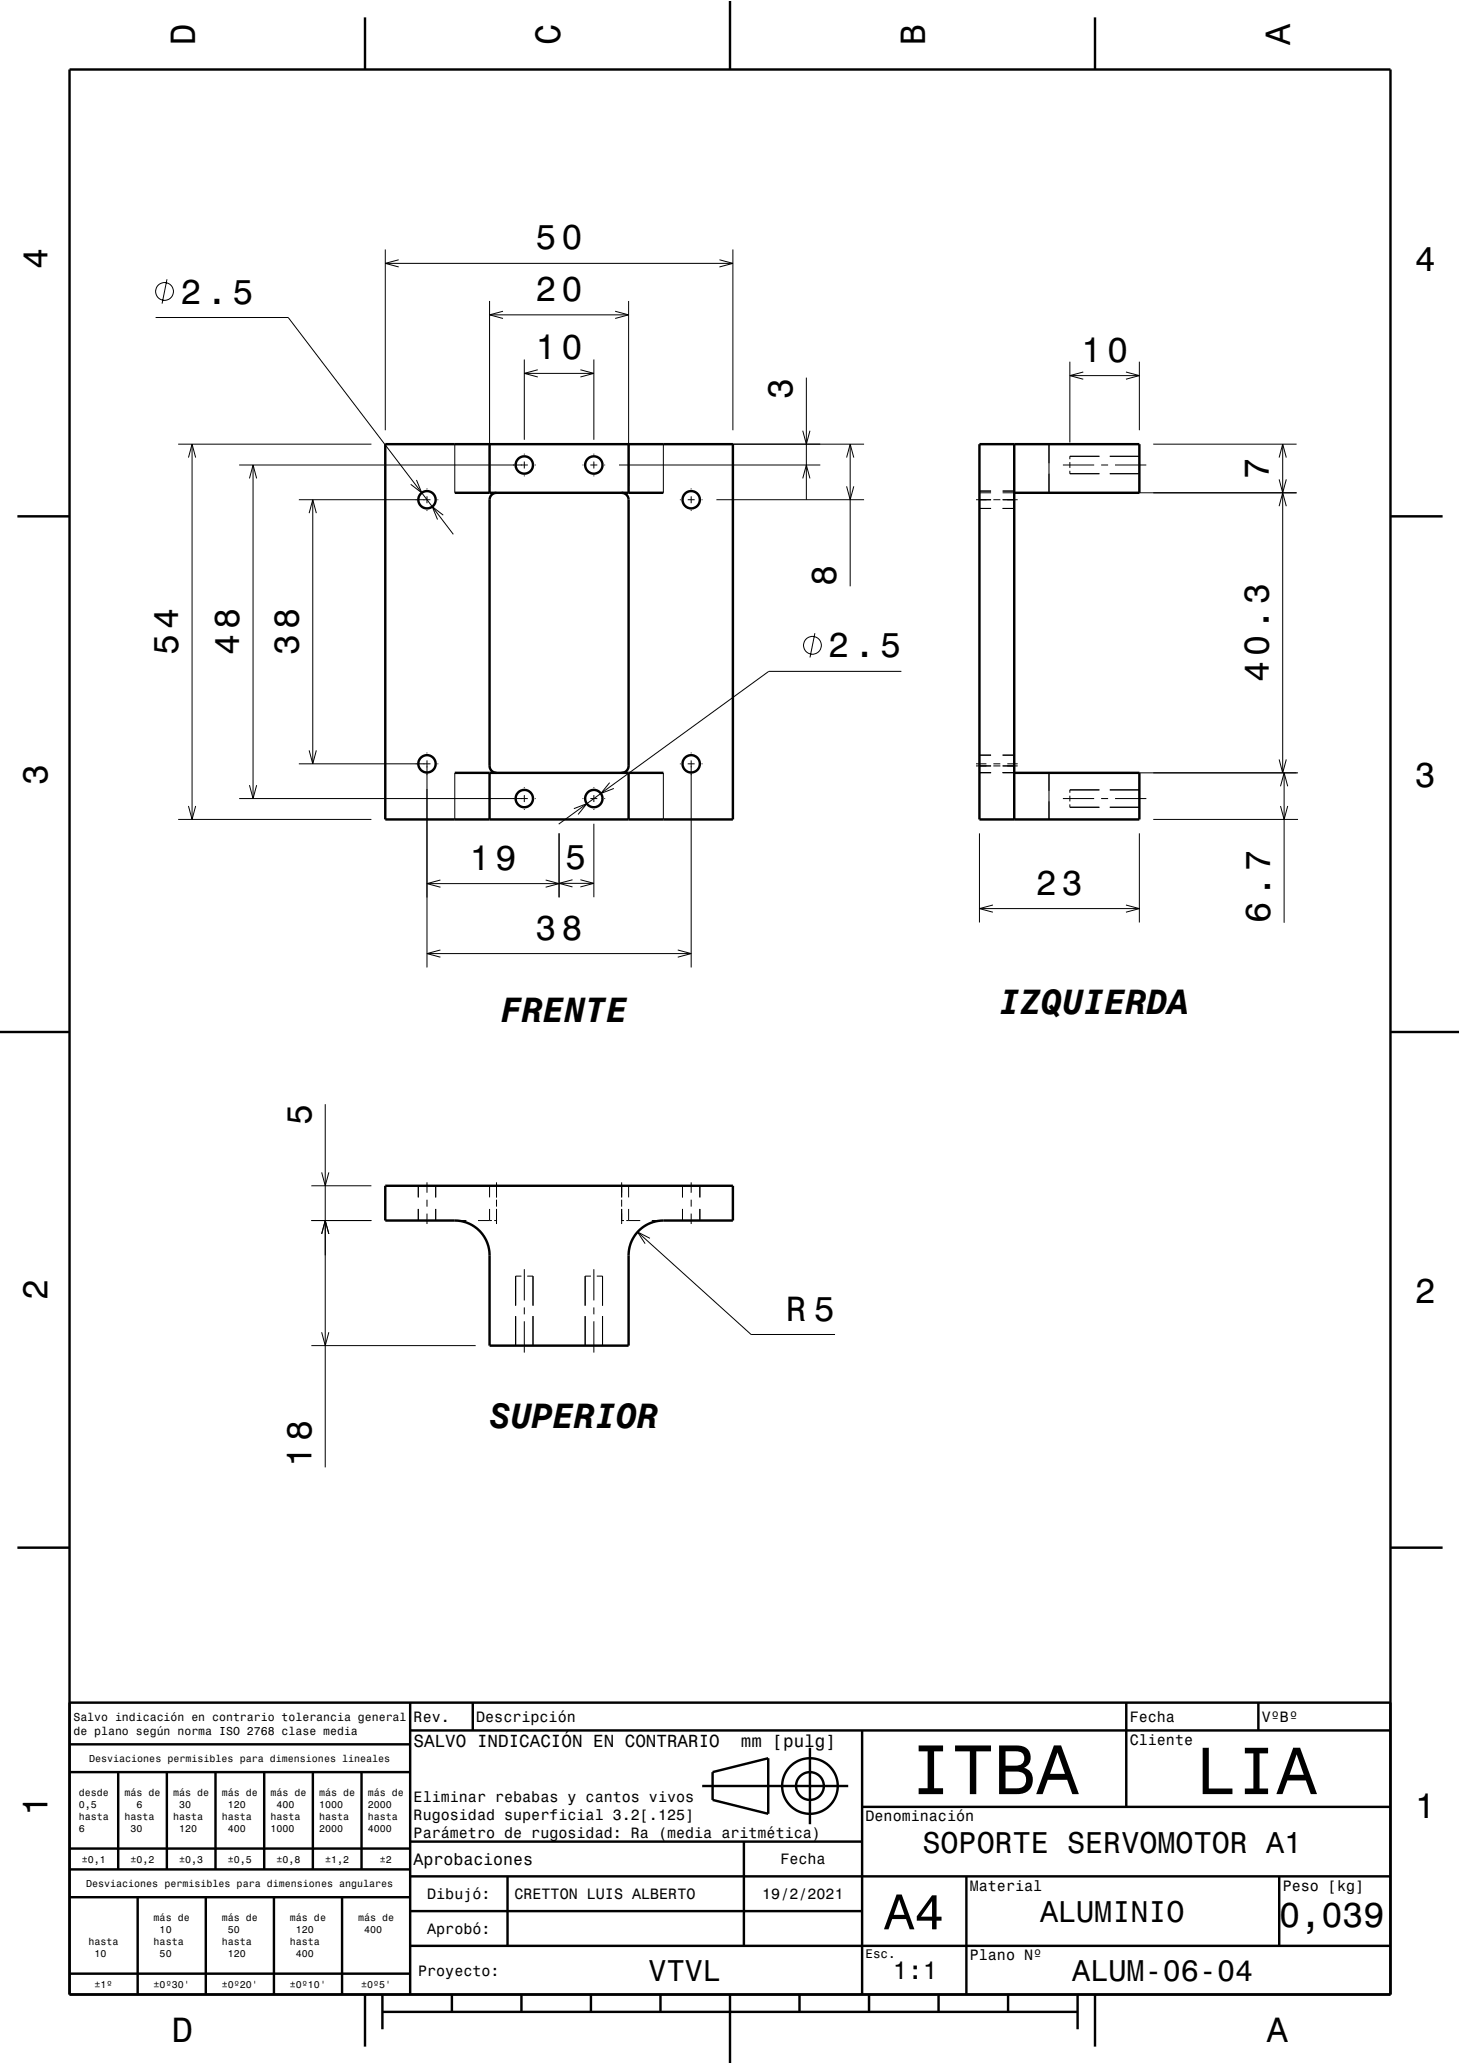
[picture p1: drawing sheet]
<svg xmlns="http://www.w3.org/2000/svg" width="210mm" height="297mm" viewBox="0 0 210 297" stroke-linecap="round" stroke-linejoin="round" font-family="sans-serif">
<g fill="none" stroke="#000" stroke-width=".14">
<path d="M55.4 35.9v26M55.4 37.9h50M57.3 37.4l-1.9 .5 1.9 .5M103.5 37.4l1.9 .5-1.9 .5M105.4 35.9v26M22.4 45.7h19.1l23.7 31.2M24 40.2l-.7 3.5M70.4 43.3v26.6M70.4 45.3h20M72.3 44.8l-1.9 .5 1.9 .5M75.4 51.7v11.6M75.4 53.7h10"/>
<path d="M77.4 53.2l-2 .5 2 .5M83.5 53.2l1.9 .5-1.9 .5M85.4 51.7v11.6M88.5 44.8l1.9 .5-1.9 .5M90.4 43.3v26.6M116 54.3v17.6M153.9 52v11.7M153.9 54h10M155.8 53.5l-1.9 .5 1.9 .6M162 53.5l1.9 .5-1.9 .6M163.9 52v9.9M25.6 63.9h27.8"/>
<path d="M27.1 65.8l.5-1.9 .5 1.9M27.6 63.9v54M34.4 66.9h41.5M35.9 68.8l.5-1.9 .5 1.9M36.4 66.9v48M43 71.9h18.9M44.5 73.8l.5-1.9 .5 1.9M45 71.9v38M59.9 69.1l.8 1.8-1.6-1.2M61.4 70.3v.1M61.4 71.4v1M61.4 73.4v.1"/>
<path d="M62.9 71.9h.1M63.8 74.1l-1.6-1.2 .7 1.9M65.4 63.9v7M75.4 65.3v.1M75.4 66.4v1M75.4 68.4v.1M76.9 66.9h.1M83.8 66.9h.1M84.9 66.9h1M85.4 65.3v.1M85.4 66.4v1M85.4 68.4v.1"/>
<path d="M86.9 66.9h.1M89 63.9h35.3M89 66.9h29M95.4 63.9v7M97.8 71.9h.1M98.9 71.9h1M99.4 70.3v.1M99.4 71.4v1M99.4 73.4v.1M100.9 71.9h.1M103 71.9h21.3M115.5 68.8l.5-1.9 .5 1.9"/>
<path d="M115.5 62l.5 1.9 .5-1.9M121.8 70l.5 1.9 .5-1.9M121.8 65.8l.5-1.9 .5 1.9M122.3 63.9v20.5M140.4 71.9h2.2M140.9 70.9h1.7M140.9 73.2h1.7M140.9 70.7h1.7M142.9 71.9h1M144.2 71.9h2.2M144.2 70.9h1.7M144.2 73.2h1.7"/>
<path d="M144.2 70.7h1.7M150.9 63.9v7M152.9 66.9h4.5M152.9 70.9h33.6M153.9 66.5v.8M153.9 67.7v.5h4.2M158.1 65.7h-4.2v.4M158.4 66.9h1M159.6 65.7h4.3M159.6 68.2h4.3M160.4 66.9h4.5M165.9 63.9h20.6"/>
<path d="M184 72.8l.5-1.9 .5 1.9M184 69l.5 1.9 .5-1.9M184 65.8l.5-1.9 .5 1.9M184.5 63.9v47.3M117.2 91.1l-.7 3.5M129.6 96.6h-19l-30.2 22M25.6 117.9h27.8M27.1 116l.5 1.9 .5-1.9M34.4 114.9h41.5M35.9 113l.5 1.9 .5-1.9M43 109.9h18.9M44.5 108l.5 1.9 .5-1.9"/>
<path d="M61.4 108.3v.1M61.4 109.4v29.8M62.9 109.9h.1M65.4 111.2v6.7M75.4 113.3v.1M75.4 114.4v1M75.4 116.4v.1M76.9 114.9h.1M80.4 119.9v9.2M82.5 116.4l1.9-.8-1.3 1.6M83.8 114.9h.1M84.9 114.9h1"/>
<path d="M85.4 113.3v.1M85.4 114.4v1M85.4 116.4v.1M85.4 118.5v10.6M86.9 114.9h.1M87.7 112.6l-1.3 1.6 1.9-.7M95.4 111.2v6.7M97.8 109.9h.1M98.9 109.9h1M99.4 108.3v.1M99.4 109.4v29.8M100.9 109.9h.1"/>
<path d="M140.4 109.9h1.5M140.4 110.2h2.2M140.9 111.2h1.7M140.9 119.9v12.8M140.9 108.7h1.7M142.9 109.9h1M142.9 110.2h1M144.2 111.2h1.7M144.2 110.2h2.2M144.2 108.7h1.7M144.9 109.9h1.5M150.9 111.2v6.7"/>
<path d="M152.9 114.9h4.5M152.9 111.2h33.8M153.9 114.5v.8M153.9 115.7v.5h4.2M158.1 113.7h-4.2v.4M158.4 114.9h1M159.6 113.7h4.3M159.6 116.2h4.3M160.4 114.9h4.5M163.9 119.9v12.8M165.9 117.9h20.8M184 109.3l.5 1.9 .5-1.9"/>
<path d="M184.2 116l.5 1.9 .5-1.9M184.2 113.1l.5-1.9 .5 1.9M184.7 111.2v21.6M61.4 137.2h38M61.4 127.1h19M63.3 136.7l-1.9 .5 1.9 .5M63.3 126.6l-1.9 .5 1.9 .6M78.5 126.6l1.9 .5-1.9 .6M80.4 127.1h5M82.3 126.6l-1.9 .5 1.9 .5M83.5 126.6l1.9 .5-1.9 .5M97.5 136.7l1.9 .5-1.9 .5"/>
<path d="M140.9 130.7h23M142.8 130.2l-1.9 .5 1.9 .6M162 130.2l1.9 .5-1.9 .6M46.8 158.9v52.3M44.8 175.6h8.6M44.8 170.6h8.6M46.3 177.6l.5-2 .5 2M46.3 168.7l.5 1.9 .5-1.9M60.2 170.6v1.7M60.2 174v1.6M61.4 170.1v1.5M61.4 172.6v1"/>
<path d="M61.4 174.6v1.5M62.7 170.6v1.7M62.7 174v1.6M65.4 175.6h1.7M68.7 175.6h2M70.4 170.6v1.7M70.4 174v1.6M71.1 175.6h.3M71.4 170.1v2.2M71.4 172.6v1M71.4 174v2.1M89.4 175.6h.4"/>
<path d="M89.4 170.1v2.2M89.4 172.6v1M89.4 174v2.1M90.1 175.6h2M90.4 170.6v1.7M90.4 174v1.6M91.7 177.3l16.3 14.7h12.1M93.5 178.2l-1.8-.9 1.1 1.7M93.8 175.6h1.6M98.2 170.6v1.7M98.2 174v1.6M99.4 170.1v1.5"/>
<path d="M99.4 172.6v1M99.4 174.6v1.5M100.7 170.6v1.7M100.7 174v1.6M44.8 193.6h23.6M46.3 191.7l.5 1.9 .5-1.9M74.2 189.4v4.2M75 183.6h-.8v4.3M75.4 182.6v4.5M75.4 188.1v1M75.4 190.1v4.5M75.8 183.6h.9v4.3"/>
<path d="M76.7 189.4v4.2M84.2 189.4v4.2M85 183.6h-.8v4.3M85.4 182.6v4.5M85.4 188.1v1M85.4 190.1v4.5M85.8 183.6h.9v4.3M86.7 189.4v4.2"/>
<circle cx="23.7" cy="41.9" r="1.28"/>
<circle cx="116.9" cy="92.9" r="1.28"/>
</g>
<g fill="none" stroke="#000" stroke-width=".35">
<path d="M10 10h190v277h-190zM52.5 2.5v7.5M105 0v10M157.5 2.5v7.5M2.5 74.3h7.5M55.4 63.9h50v54h-50zM65.4 70.9h30M70.4 63.9v7M71.4 70.9a1 1 0 0 0-1 1v38.3a1 1 0 0 0 1 1M89.4 70.9h.1a1 1 0 0 1 .9 1v38.4a1 1 0 0 1-1 .9M90.4 63.9v7M145.9 70.9h18v-7h-23v54h23v-6.7h-18"/>
<path d="M145.9 63.9v54M200 74.3h7.5M65.4 111.2h30M70.4 111.2v6.7M90.4 111.2v6.7M0 148.5h10M200 148.5h10M55.4 170.6h50v5h-10a5 5 0 0 0-5 5v13h-20v-13a5 5 0 0 0-5-5h-10zM2.5 222.7h7.5M200 222.7h7.5M10 245h190M10 255h49"/>
<path d="M10 251h49M17 255v14M24 255v14M31 255v14M38 255v14M45 255v14M52 255v14M59 245v42M59 249h141M68 245v4M101 257h21M102.5 255l8-2v8l-8-2z"/>
<path d="M116.5 251.5v11M124 249v38M162 245v15M181 245v4M10 273h49M10 269h49M10 266h49M19.8 273v14M29.6 273v14M39.4 273v14M49.2 273v14M59 280h141"/>
<path d="M59 275h65M59 270h141M59 265h65M73 270v10M107 265v15M124 260h76M139 270v17M184 270v10M10 284h49M52.5 287v7.5M55 289.5h100M55 287v5"/>
<path d="M65 287v2.5M75 287v2.5M85 287v2.5M95 287v2.5M105 287v10M115 287v2.5M125 287v2.5M135 287v2.5M145 287v2.5M155 287v5M157.5 287v7.5"/>
<circle cx="61.4" cy="71.9" r="1.25"/>
<circle cx="75.4" cy="66.9" r="1.25"/>
<circle cx="85.4" cy="66.9" r="1.25"/>
<circle cx="99.4" cy="71.9" r="1.25"/>
<circle cx="61.4" cy="109.9" r="1.25"/>
<circle cx="75.4" cy="114.9" r="1.25"/>
<circle cx="85.4" cy="114.9" r="1.25"/>
<circle cx="99.4" cy="109.9" r="1.25"/>
<circle cx="116.5" cy="257" r="4"/>
<circle cx="116.5" cy="257" r="2"/>
</g>
<path d="M0 0h210v297h-210" fill="none" stroke="#fff" stroke-width=".14"/>
<text font-size="10.1" x="130.9" y="258.2">ITBA</text>
<text font-size="9.6" x="172" y="258.2">LIA</text>
<text font-size="7.2" x="127.2" y="277.6">A4</text>
<g font-size="5">
<text x="28.1" y="6.5" transform="rotate(-90 28.1 6.5)">D</text>
<text x="80.6" y="6.5" transform="rotate(-90 80.6 6.5)">C</text>
<text x="133.1" y="6.5" transform="rotate(-90 133.1 6.5)">B</text>
<text x="185.6" y="6.5" transform="rotate(-90 185.6 6.5)">A</text>
<text x="77" y="35.9">50</text>
<text x="6.8" y="38.7" transform="rotate(-90 6.8 38.7)">4</text>
<text x="203.5" y="39">4</text>
<text x="26" y="43.7">2.5</text>
<text x="77" y="43.3">20</text>
<text x="77" y="51.7">10</text>
<text x="155.5" y="52">10</text>
<text x="114" y="57.4" transform="rotate(-90 114 57.4)">3</text>
<text x="182.5" y="68.9" transform="rotate(-90 182.5 68.9)">7</text>
<text x="120.3" y="84.4" transform="rotate(-90 120.3 84.4)">8</text>
<text x="25.6" y="94.3" transform="rotate(-90 25.6 94.3)">54</text>
<text x="34.4" y="94.3" transform="rotate(-90 34.4 94.3)">48</text>
<text x="43" y="94.3" transform="rotate(-90 43 94.3)">38</text>
<text x="119.1" y="94.6">2.5</text>
<text x="182.5" y="98.2" transform="rotate(-90 182.5 98.2)">40.3</text>
<text x="6.8" y="112.9" transform="rotate(-90 6.8 112.9)">3</text>
<text x="203.5" y="113.2">3</text>
<text x="67.5" y="125.1">19</text>
<text x="81.3" y="125.1">5</text>
<text x="149" y="128.7">23</text>
<text x="77" y="135.2">38</text>
<text x="182.7" y="132.8" transform="rotate(-90 182.7 132.8)">6.7</text>
<text x="72.1" y="147.1">FRENTE</text>
<text x="143.7" y="145.9">IZQUIERDA</text>
<text x="44.8" y="161.9" transform="rotate(-90 44.8 161.9)">5</text>
<text x="6.8" y="187.1" transform="rotate(-90 6.8 187.1)">2</text>
<text x="113" y="190">R 5</text>
<text x="203.5" y="187.4">2</text>
<text x="70.4" y="205.5">SUPERIOR</text>
<text x="44.8" y="211.2" transform="rotate(-90 44.8 211.2)">18</text>
<text x="6.8" y="261.3" transform="rotate(-90 6.8 261.3)">1</text>
<text x="203.5" y="261.6">1</text>
<text x="184" y="277.3">0,039</text>
<text x="24.7" y="293.8">D</text>
<text x="182.2" y="293.8">A</text>
</g>
<g font-size="4.3">
<text x="132.7" y="266.6">SOPORTE SERVOMOTOR A1</text>
<text x="149.6" y="276.6">ALUMINIO</text>
<text x="93.3" y="285.1">VTVL</text>
<text x="154.2" y="285.1">ALUM-06-04</text>
</g>
<text font-size="3.6" x="128.4" y="284.8">1:1</text>
<g font-size="2.5">
<text x="59.5" y="251.4">SALVO INDICACIÓN EN CONTRARIO</text>
<text x="106.6" y="251.4">mm [pulg]</text>
</g>
<text font-size="2.4" x="59.5" y="268.4">Aprobaciones</text>
<g font-size="2.2">
<text x="59.5" y="247.8">Rev.</text>
<text x="68.5" y="247.8">Descripción</text>
<text x="162.5" y="247.8">Fecha</text>
<text x="162.5" y="251.1">Cliente</text>
<text x="181.5" y="247.8">VºBº</text>
<text x="59.5" y="259.3">Eliminar rebabas y cantos vivos</text>
<text x="59.5" y="261.9">Rugosidad superficial 3.2[.125]</text>
<text x="124.5" y="262.1">Denominación</text>
<text x="59.5" y="264.5">Parámetro de rugosidad: Ra (media aritmética)</text>
<text x="112.2" y="268.3">Fecha</text>
<text x="61.4" y="273.3">Dibujó:</text>
<text x="74" y="273.3">CRETTON LUIS ALBERTO</text>
<text x="109.6" y="273.3">19/2/2021</text>
<text x="139.5" y="272.1">Material</text>
<text x="184.5" y="272.1">Peso [kg]</text>
<text x="61.4" y="278.3">Aprobó:</text>
<text x="60.1" y="284.3">Proyecto:</text>
<text x="139.5" y="282.1">Plano Nº</text>
</g>
<text font-size="1.8" x="124.5" y="281.7">Esc.</text>
<g font-size="1.7">
<text x="10.6" y="247.6">Salvo indicación en contrario tolerancia general</text>
<text x="10.6" y="249.6">de plano según norma ISO 2768 clase media</text>
</g>
<g font-size="1.4">
<text x="12.8" y="253.5">Desviaciones permisibles para dimensiones lineales</text>
<text x="11.3" y="258.4">desde</text>
<text x="11.3" y="260.2">0,5</text>
<text x="11.3" y="261.9">hasta</text>
<text x="11.3" y="263.6">6</text>
<text x="17.9" y="258.4">más de</text>
<text x="17.9" y="261.9">hasta</text>
<text x="18.8" y="263.6">30</text>
<text x="19.6" y="260.2">6</text>
<text x="24.9" y="258.4">más de</text>
<text x="24.9" y="261.9">hasta</text>
<text x="25.8" y="260.2">30</text>
<text x="25.8" y="263.6">120</text>
<text x="31.9" y="258.4">más de</text>
<text x="31.9" y="261.9">hasta</text>
<text x="32.8" y="260.2">120</text>
<text x="32.8" y="263.6">400</text>
<text x="38.9" y="258.4">más de</text>
<text x="38.9" y="261.9">hasta</text>
<text x="38.9" y="263.6">1000</text>
<text x="39.8" y="260.2">400</text>
<text x="45.9" y="258.4">más de</text>
<text x="45.9" y="260.2">1000</text>
<text x="45.9" y="261.9">hasta</text>
<text x="45.9" y="263.6">2000</text>
<text x="52.9" y="258.4">más de</text>
<text x="52.9" y="260.2">2000</text>
<text x="52.9" y="261.9">hasta</text>
<text x="52.9" y="263.6">4000</text>
<text x="11.8" y="268">±0,1</text>
<text x="18.8" y="268">±0,2</text>
<text x="25.8" y="268">±0,3</text>
<text x="32.8" y="268">±0,5</text>
<text x="39.8" y="268">±0,8</text>
<text x="46.8" y="268">±1,2</text>
<text x="54.6" y="268">±2</text>
<text x="12.4" y="271.5">Desviaciones permisibles para dimensiones angulares</text>
<text x="12.7" y="279.9">hasta</text>
<text x="13.6" y="281.6">10</text>
<text x="22.1" y="276.4">más de</text>
<text x="22.1" y="279.9">hasta</text>
<text x="23" y="278.2">10</text>
<text x="23" y="281.6">50</text>
<text x="31.9" y="276.4">más de</text>
<text x="31.9" y="279.9">hasta</text>
<text x="32.8" y="278.2">50</text>
<text x="32.8" y="281.6">120</text>
<text x="41.7" y="276.4">más de</text>
<text x="41.7" y="279.9">hasta</text>
<text x="42.6" y="278.2">120</text>
<text x="42.6" y="281.6">400</text>
<text x="51.5" y="276.4">más de</text>
<text x="52.4" y="278.2">400</text>
<text x="13.6" y="286">±1º</text>
<text x="22.1" y="286">±0º30'</text>
<text x="31.9" y="286">±0º20'</text>
<text x="41.7" y="286">±0º10'</text>
<text x="51.9" y="286">±0º5'</text>
</g>
</svg>
